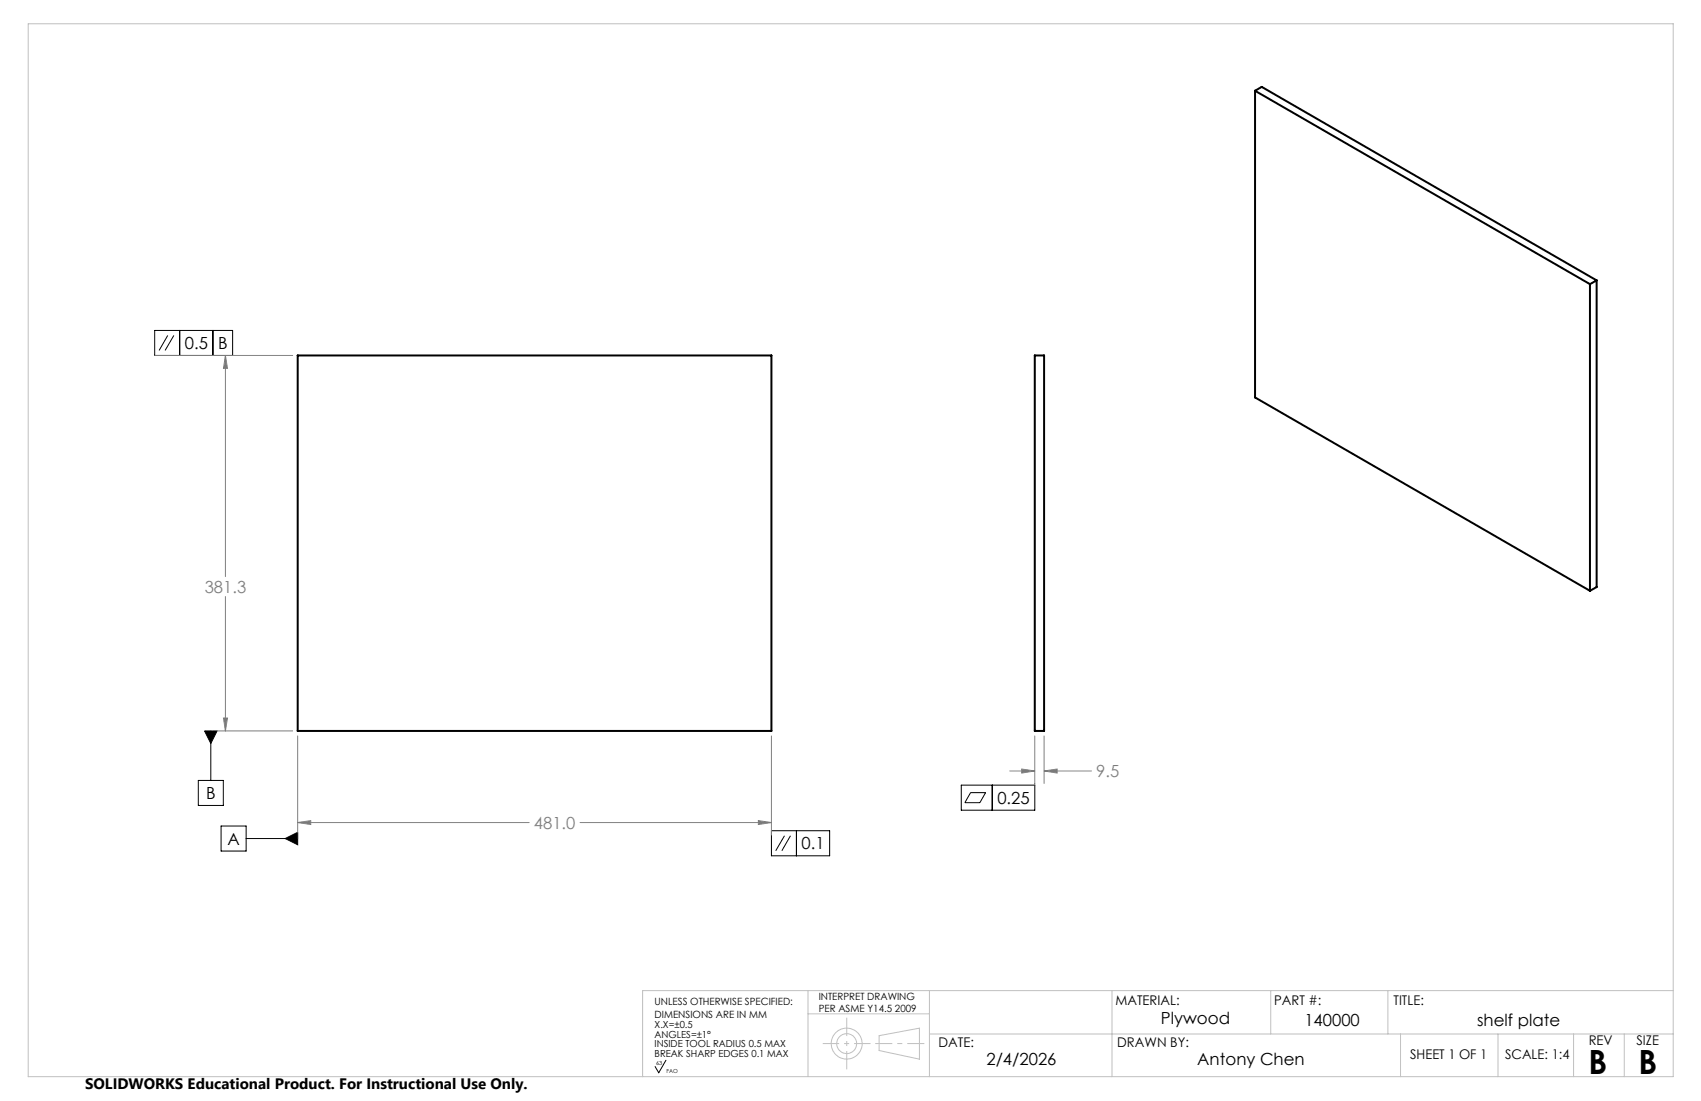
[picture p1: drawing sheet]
<svg xmlns="http://www.w3.org/2000/svg" width="432mm" height="279mm" viewBox="0 0 432 279" stroke-linecap="round" stroke-linejoin="round" font-family="sans-serif">
<path d="M318.6 23v77.9l85 49M318.6 23l85 49.1M318.6 23l1.7-1 85 49.2M403.6 72.1v77.8M405.3 71.2v77.8l-1.7 .9M405.3 71.2l-1.7 .9M75.6 90.2h120.2v95.3h-120.2zM262.7 90.2h2.3v95.3h-2.3z" fill="none" stroke="#000" stroke-width=".51"/>
<g fill="none" stroke="#000" stroke-width=".25">
<path d="M39.3 83.9h19.8v6.3h-19.8zM42.6 85.1l-2.2 3.8M44.1 85.1l-2.2 3.8M45.6 83.9v6.3M54 83.9v6.3M50.3 198h6.4v6.4h-6.4zM51.9 185.5h3.2l-1.6 3.2zM53.5 185.5v12.5M244 199.2h18.7v6.4h-18.7zM251.9 199.2v6.4M56.1 209.6h6.4v6.4h-6.4zM62.5 212.8h13.1"/>
<path d="M72.4 212.8l3.2-1.6v3.2zM195.8 210.8h14.8v6.4h-14.8zM199.1 212.1l-2.2 3.8M200.7 212.1l-2.2 3.8M202.2 210.8v6.4M246.4 201.2h3.8l-1.5 2.5h-3.8zM169.1 269.1l-1.9 3.1-.9-1.5"/>
</g>
<g fill="none" stroke="#808080" stroke-width=".25">
<path d="M39.3 90.2h35M57.2 90.2l.5 3.3h-1zM57.2 90.2v56.1M57.2 151.4v34.1M53.5 185.5h20.8M56.7 182.2h1l-.5 3.3zM75.6 186.8v26M195.8 186.8v25.1M256.3 195.7h6.4M259.4 195.2l3.3 .5-3.3 .5zM262.7 186.8v12.4M265 195.7l3.4-.5v1z"/>
<path d="M265 186.8v12M265 195.7h12.1M75.6 208.7l3.3-.5v1zM75.6 208.7h58.7M147.2 208.7h48.6M192.5 208.2l3.3 .5-3.3 .5z"/>
</g>
<g fill="none" stroke="#c0c0c0" stroke-width=".25">
<path d="M7.2 6h417.5v267.2h-417.5zM205.1 251.4v21.7M205.1 257.3h30.8M235.9 251.4v21.8M282.3 251.4v21.8M322.6 251.4v11M352.3 251.4v11M424.7 251.4h-261.6v21.8M223.2 262.8l10.2-1.9v7.9l-10.2-2.2zM235.9 262.4h188.8M355.5 262.4v10.8M380.3 262.4v10.8"/>
<path d="M399.5 262.4v10.8M412.3 262.4v10.8"/>
<circle cx="214.9" cy="264.8" r="3.9"/>
<circle cx="214.9" cy="264.8" r="2.52"/>
</g>
<path d="M214.9 258.3v13.1" fill="none" stroke="#c0c0c0" stroke-width=".25" stroke-dasharray="15.2 1.3 1.3 1.3" stroke-dashoffset="10.6" stroke-linecap="butt"/>
<path d="M208.9 264.8h12.1" fill="none" stroke="#c0c0c0" stroke-width=".25" stroke-dasharray="15.2 1.3 1.3 1.3" stroke-dashoffset="11.1" stroke-linecap="butt"/>
<path d="M222.2 264.8h12.4" fill="none" stroke="#c0c0c0" stroke-width=".25" stroke-dasharray="15.2 1.3 1.3 1.3" stroke-dashoffset="10.9" stroke-linecap="butt"/>
<path d="M72.4 212.8l3.2-1.6v3.2zM51.9 185.5h3.2l-1.6 3.2z" fill="#000"/>
<path d="M75.6 208.7l3.3-.5v1zM192.5 208.2l3.3 .5-3.3 .5zM56.7 182.2h1l-.5 3.3zM57.2 90.2l.5 3.3h-1zM259.4 195.2l3.3 .5-3.3 .5zM265 195.7l3.4-.5v1z" fill="#808080"/>
<g font-size="8.5">
<text x="403.2" y="272.6">B</text>
<text x="415.9" y="272.6">B</text>
</g>
<g font-size="4.2">
<text x="46.9" y="88.6">0.5</text>
<text x="55.4" y="88.6">B</text>
<text x="52.3" y="202.8">B</text>
<text x="253.2" y="204">0.25</text>
<text x="57.7" y="214.4">A</text>
<text x="203.5" y="215.6">0.1</text>
<text x="294.7" y="259.9">Plywood</text>
<text x="331.1" y="260.3">140000</text>
<text x="375" y="260.3">shelf plate</text>
<text x="250.4" y="270.4">2/4/2026</text>
<text x="303.9" y="270.4">Antony Chen</text>
</g>
<g font-size="4.2" fill="#808080">
<text x="52" y="150.4">381.3</text>
<text x="278.3" y="197.2">9.5</text>
<text x="135.5" y="210.3">481.0</text>
</g>
<text font-size="3.8" x="21.6" y="276.3">SOLIDWORKS Educational Product. For Instructional Use Only.</text>
<g font-size="3.4">
<text x="283.1" y="255">MATERIAL:</text>
<text x="323.4" y="255">PART #:</text>
<text x="353.8" y="255">TITLE:</text>
<text x="238.3" y="265.8">DATE:</text>
<text x="283.6" y="265.8">DRAWN BY:</text>
<text x="358" y="268.8">SHEET 1 OF 1</text>
<text x="382.1" y="268.8">SCALE: 1:4</text>
<text x="403.3" y="265.2">REV</text>
<text x="415.4" y="265.2">SIZE</text>
</g>
<g font-size="2.5">
<text x="166.2" y="255.1">UNLESS OTHERWISE SPECIFIED:</text>
<text x="207.8" y="253.8">INTERPRET DRAWING</text>
<text x="207.8" y="256.7">PER ASME Y14.5 2009</text>
<text x="166.2" y="258.4">DIMENSIONS ARE IN MM</text>
<text x="166.2" y="260.9">X.X=±0.5</text>
<text x="166.2" y="263.4">ANGLES=±1°</text>
<text x="166.2" y="265.8">INSIDE TOOL RADIUS 0.5 MAX</text>
<text x="166.2" y="268.3">BREAK SHARP EDGES 0.1 MAX</text>
</g>
<g font-size="1.4">
<text x="166.6" y="270.3">63</text>
<text x="169.2" y="272.2">FAO</text>
</g>
</svg>
